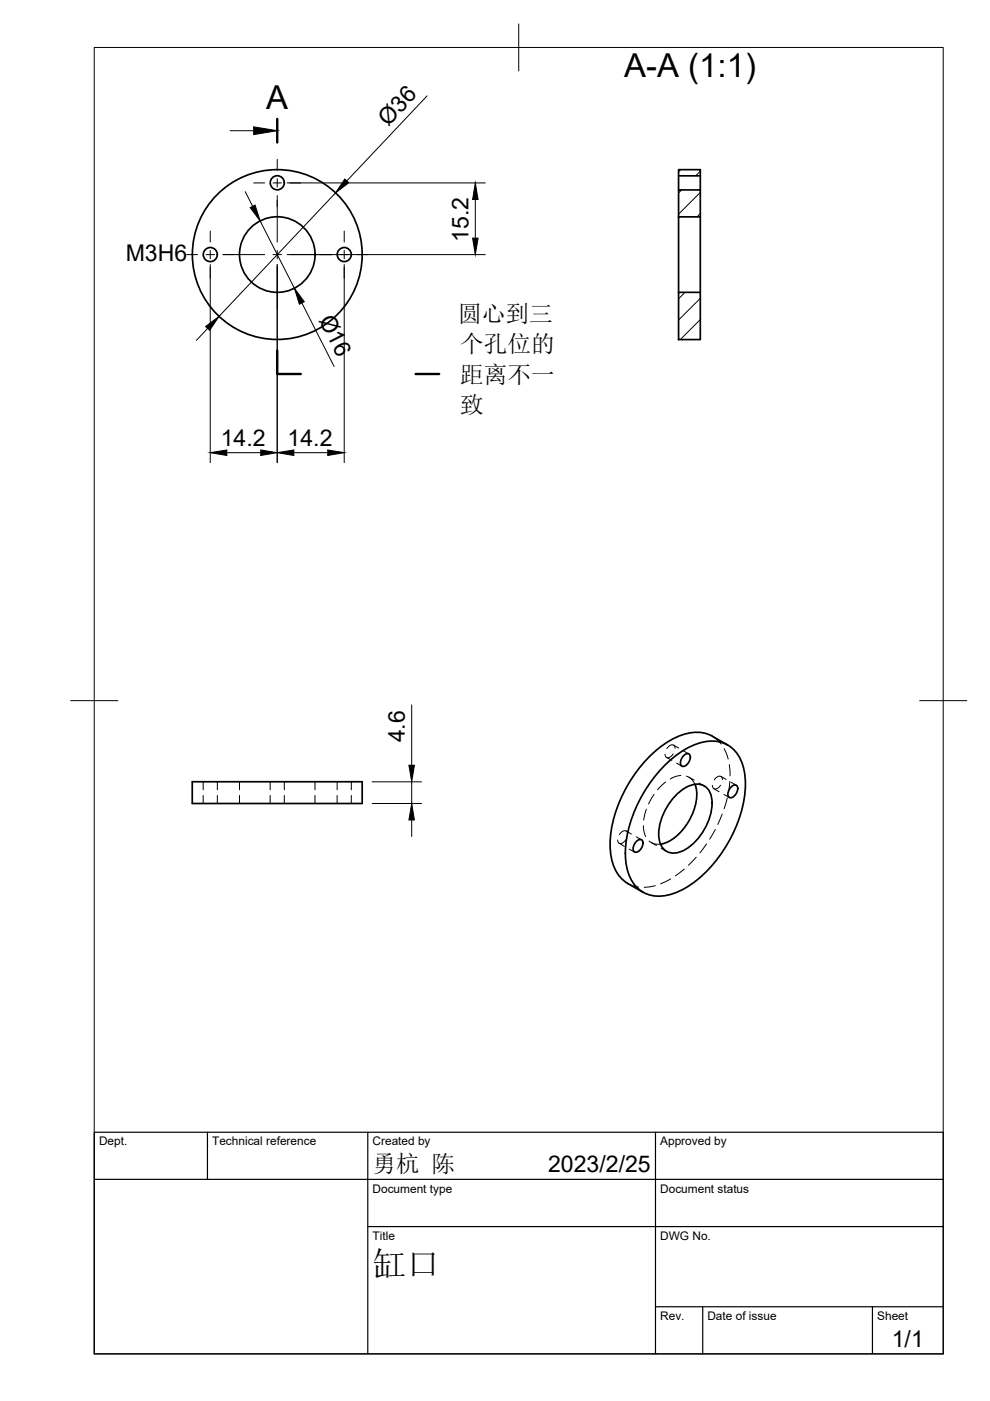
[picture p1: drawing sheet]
<svg xmlns="http://www.w3.org/2000/svg" width="210mm" height="297mm" viewBox="0 0 210 297" stroke-linecap="round" stroke-linejoin="round" font-family="sans-serif">
<!-- layer: Visible -->
<g fill="none" stroke="#000" stroke-width=".36">
<path d="M143.9 36h4.6v1.3h-4.6zM143.9 37.3v3M148.5 37.3v3M143.9 46h4.6v-5.7h-4.6v21.7M148.5 46v16M143.9 62h4.6v10h-4.6zM154.3 158l-3.2-1.9a8.4 8.4 0 0 0-8.4 .5 27.9 27.9 0 0 0-12.9 18.5 13.1 13.1 0 0 0 1.6 10.7l1.7 1.5 3.2 1.9M40.8 165.7h36v4.7h-36zM135 178.4a.77 .77 0 0 1 1.3 0 1.95 1.95 0 0 1-1.6 2.3 1.29 1.29 0 0 1 0-2zM140.4 162.9a16.4 16.4 0 0 1 10.2-5.8 6.6 6.6 0 0 1 6.8 4.9 19.7 19.7 0 0 1-1.5 13.7 26.6 26.6 0 0 1-12 13.3 8.1 8.1 0 0 1-8-.1 8.5 8.5 0 0 1-3.2-6.4 26 26 0 0 1 5.5-17zM143.7 168.2a5.7 5.7 0 0 1 5-1.8 3.6 3.6 0 0 1 2.3 3.9 12.2 12.2 0 0 1-6.6 10.3 3.2 3.2 0 0 1-4.7-2.8 12.1 12.1 0 0 1 4-9.6zM145 160.2a.77 .77 0 0 1 1.3 0 1.95 1.95 0 0 1-1.6 2.3 1.29 1.29 0 0 1 0-2z"/>
<path d="M147.4 166.3a10.3 10.3 0 0 1-2.5 9.4 8.5 8.5 0 0 1-4.8 3.3M155 166.8a.77 .77 0 0 1 1.4 0 1.95 1.95 0 0 1-1.6 2.3 1.29 1.29 0 0 1 0-1.9z"/>
<circle cx="58.8" cy="38.8" r="1.49"/>
<circle cx="44.6" cy="54" r="1.49"/>
<circle cx="58.8" cy="54" r="8"/>
<circle cx="58.8" cy="54" r="18"/>
<circle cx="73" cy="54" r="1.49"/>
</g>
<!-- layer: Hidden -->
<g fill="none" stroke="#000" stroke-width=".21">
<path d="M142.7 159.8a1.1 1.1 0 0 1-1.5 .7l-.2-.6M142.8 158l1.1 .6M143.1 158.7a.71 .71 0 0 0-.4-.8 .71 .71 0 0 0-.9 .3l-.4 .5M144.9 159.2l1.2 .7M151 156.1l1.2 .9 .7 .7M153.5 158.7l.9 2.2M43.1 165.7v1.8M43.1 168.6v1.8M46.1 165.7v1.8M46.1 168.6v1.8M50.8 165.7v1.8M50.8 168.6v1.8"/>
<path d="M57.3 165.7v1.8M57.3 168.6v1.8M60.3 165.7v1.8M60.3 168.6v1.8M66.8 165.7v1.8M66.8 168.6v1.8M71.5 165.7v1.8M71.5 168.6v1.8M74.5 165.7v1.8M74.5 168.6v1.8M131.3 178.8l1.1 .6M132.7 178.1a1.14 1.14 0 0 1-1.6 .6l-.1-.6"/>
<path d="M132.8 176.2l1.1 .6M133.1 176.9a.7 .7 0 0 0-.5-.8 .7 .7 0 0 0-.8 .3l-.5 .5M134.9 177.4l1.1 .7M136.4 175.1l.1 1 .4 1.3M137.1 171.6l-.6 2.3M137.6 178.3l.5 .4a2.9 2.9 0 0 0 1.9 .3M138.1 178.6l1.1 .7M138.7 168.4l-1.2 2.1M140.2 179.9l1.1 .6M141.1 165.8l-1.7 1.7M141.3 160.6l1.1 .6M143.5 161.8l1.1 .7"/>
<path d="M144.4 164.4l-1.3 .3-1 .4M145.5 164.6h.2a2.82 2.82 0 0 1 1.6 1.7M146 164.8l1.2 .6M148.2 166l1.1 .7M149.8 178.9l-1.4 1.9M151.4 167.2l1.1 .7M151.7 175.9l-1.2 2M152.8 166.5a1.1 1.1 0 0 1-1.6 .6l-.2-.6M152.9 164.6l1.1 .7M153.1 172.6l-.9 2.2M153.2 165.3a.7 .7 0 0 0-.5-.8 .7 .7 0 0 0-.9 .4l-.4 .5M153.5 168.5l1.1 .6"/>
<path d="M154.2 169.2l-.7 2.3M154.6 162.1l.2 2.4M154.7 165.7l-.3 2.3M155 165.8l1.1 .7M133.1 187.3l1.3 .6 1 .2M133.4 180l1.1 .7M138.9 187.8l-2.3 .3M142.2 186.3l-2.1 1.1M145.1 184.3l-1.9 1.4M147.6 181.7l-1.6 1.8"/>
</g>
<!-- layer: BORDER -->
<path d="M20 10.1h180v276.9h-180zM110 5.1v10M15 148.6h10M195 148.6h10" fill="none" stroke="#000" stroke-width=".21"/>
<!-- layer: TITLEBLOCK -->
<path d="M20 240.1h180v46.9h-180zM20 250h180M44 240.1v9.9M78 240.1v46.9M139 240.1v46.9M78 260.1h122M139 277.1h61M149 277.1v9.9M185 277.1v9.9" fill="none" stroke="#000" stroke-width=".25"/>
<!-- layer: Hatching -->
<path d="M144.3 36l-.4 .4M148.5 36.3l-1 1M144.5 40.3l-.6 .6M148.5 40.8l-4.6 4.6M148.5 45.3l-.7 .7M145.2 62l-1.3 1.4M148.5 63.3l-4.6 4.5M148.5 67.7l-4.3 4.3" fill="none" stroke="#000" stroke-width=".21"/>
<!-- layer: Section Lines -->
<path d="M58.8 25.2v5M58.8 74.3v5h5M88.1 79.3h5" fill="none" stroke="#000" stroke-width=".51"/>
<path d="M48.8 27.7h5" fill="none" stroke="#000" stroke-width=".21"/>
<path d="M53.8 26.9l5 .8-5 .8z" fill="#000" stroke="#000" stroke-width=".21"/>
<!-- layer: Smart Centers -->
<g fill="none" stroke="#000" stroke-width=".21">
<path d="M53.8 38.8h2.3M57.9 38.8h1.8M58.8 33.8v2.3M58.8 37.9v1.8M61.5 38.8h2.3M39.6 54h2.3M43.7 54h1.8M44.6 49v2.3M44.6 53.1v1.8M44.6 56.7v2.3M47.3 54h8.8M57.9 54h1.8"/>
<path d="M58.8 41.5v9.8M58.8 53.1v1.8M58.8 56.7v8.8M61.5 54h8.8M72.1 54h1.8M73 49v2.3M73 53.1v1.8M73 56.7v2.3M75.7 54h2.3"/>
</g>
<!-- layer: FD_Dimensions -->
<g fill="none" stroke="#000" stroke-width=".21">
<path d="M60.9 38.8h42M90.6 20.3l-17.1 18.1M44.6 56.1v42M52 40.6l1.6 3.1M55.2 46.8l7.2 14.3M58.8 56.1v42M60.9 54h42M71.1 40.9l-24.7 26.2M73 56.1v42M100.8 42.3v8.2M44 69.6l-2.4 2.6M64 64.2l6.8 13.5"/>
<path d="M48.1 96h7.2M62.3 96h7.2M87.3 149.4v12.8M78.9 170.4h10.5M78.9 165.8h10.5M87.3 165.8v4.6M87.3 173.8v3.6"/>
</g>
<path d="M73.1 38l.9 .7-2.9 2.2zM53 44l1.1-.5 1.1 3.3zM100.2 50.5h1.2l-.6 3.5zM100.8 38.8l.6 3.5h-1.2zM43.6 69.2l2.8-2.1-2 2.9zM62.4 61.1l2.1 2.9-1 .5zM44.6 96l3.5-.6v1.2zM55.3 95.4l3.5 .6-3.5 .6zM58.8 96l3.5-.6v1.2zM69.5 95.4l3.5 .6-3.5 .6zM87.3 170.4l.6 3.4h-1.2zM86.7 162.2h1.2l-.6 3.6z" fill="#000" stroke="#000" stroke-width=".21"/>
<text font-size="7.2" x="79" y="270.6">缸口</text>
<g font-size="7">
<text x="132.3" y="16.3">A-A (1:1)</text>
<text x="56.5" y="23.2">A</text>
</g>
<g font-size="5">
<text x="97.2" y="68.2">圆心到三</text>
<text x="97.6" y="74.6">个孔位的</text>
<text x="97.6" y="81.1">距离不一</text>
<text x="97.6" y="87.5">致</text>
<text x="79" y="248.5">勇杭 陈</text>
</g>
<g font-size="4.9">
<text x="82.3" y="26.8" transform="rotate(-47 82.3 26.8)">Ø36</text>
<text x="99.3" y="51.3" transform="rotate(-90 99.3 51.3)">15.2</text>
<text x="26.7" y="55.4">M3H6</text>
<text x="67.5" y="67.7" transform="rotate(63 67.5 67.7)">Ø16</text>
<text x="46.8" y="94.6">14.2</text>
<text x="61" y="94.6">14.2</text>
<text x="85.8" y="157.4" transform="rotate(-90 85.8 157.4)">4.6</text>
<text x="116.2" y="248.5">2023/2/25</text>
<text x="189.1" y="285.7">1/1</text>
</g>
<g font-size="2.5">
<text x="21" y="242.9">Dept.</text>
<text x="45" y="242.9">Technical reference</text>
<text x="79" y="242.9">Created by</text>
<text x="140" y="242.9">Approved by</text>
<text x="79" y="252.8">Document type</text>
<text x="140" y="252.8">Document status</text>
<text x="79" y="262.9">Title</text>
<text x="140" y="262.9">DWG No.</text>
<text x="140" y="279.9">Rev.</text>
<text x="150" y="279.9">Date of issue</text>
<text x="186" y="279.9">Sheet</text>
</g>
</svg>
